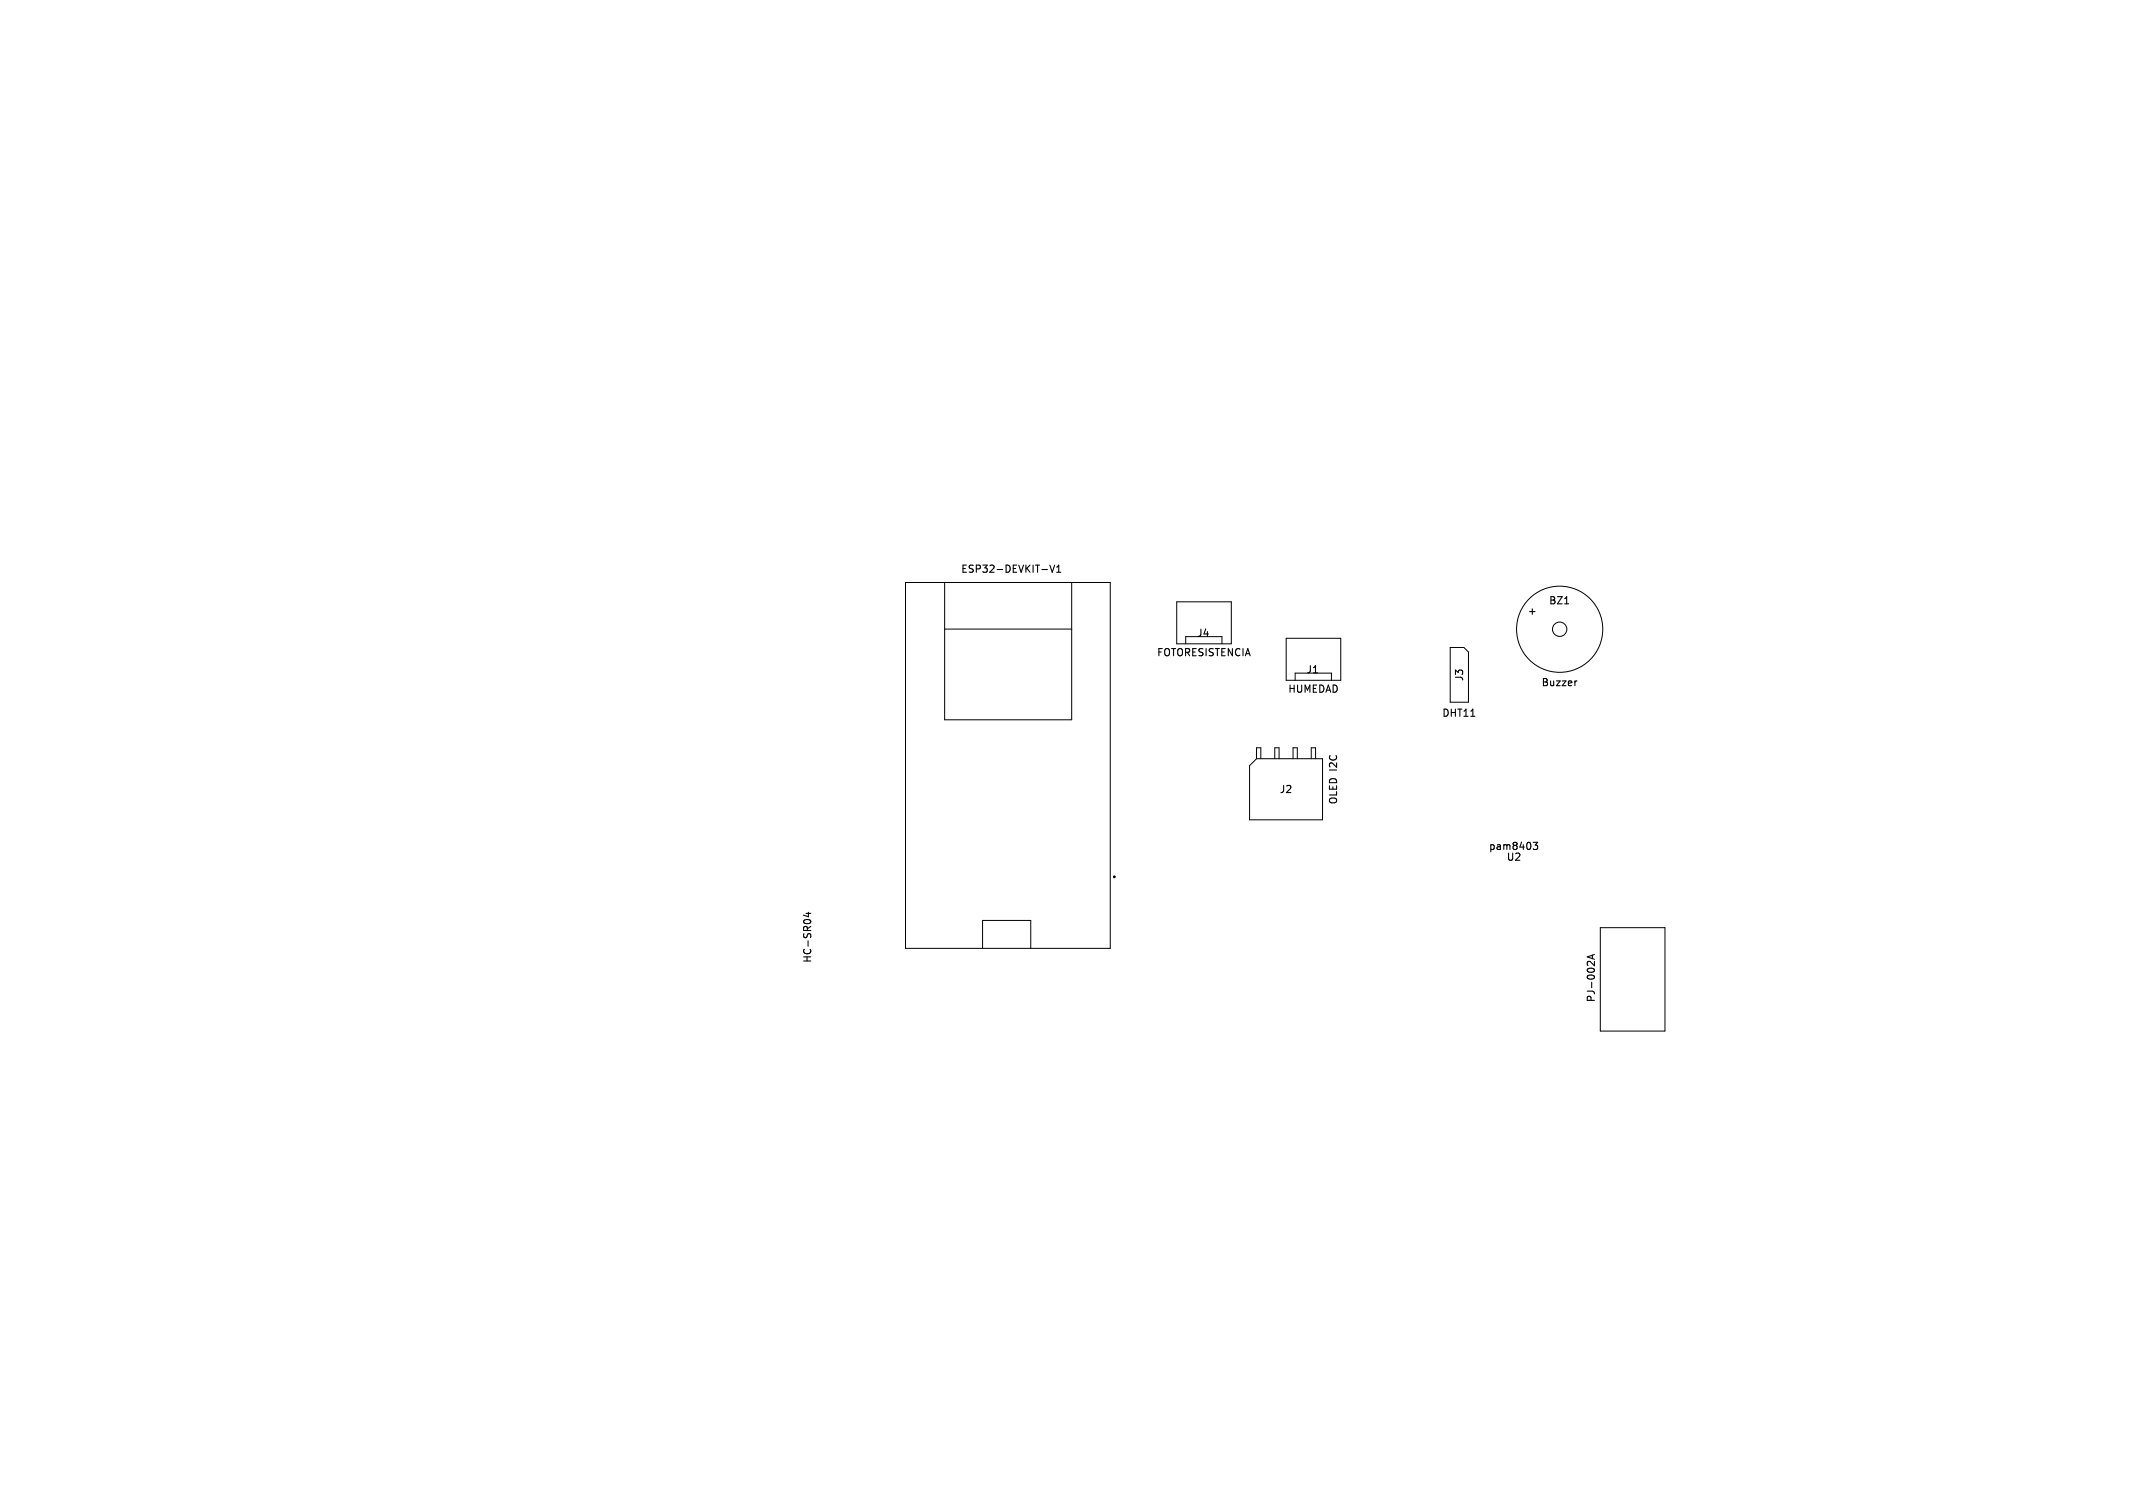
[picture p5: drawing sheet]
<svg xmlns="http://www.w3.org/2000/svg" width="297mm" height="210mm" viewBox="0 0 297 210" stroke-linecap="round" stroke-linejoin="round" font-family="sans-serif">
<path d="M146.2 78.7l.3 1 .3-1M147.1 79.7h.6M147.1 79l.3-.3v1M213.5 117.3h.6l-.3 .4 .3 .1v.3l-.2 .2h-.3M112.2 127.2h.7M112.6 127.1v.6l-.8-.3M221.7 133v.5M222 132.9l-1 .4 1 .3" fill="none" stroke="#000" stroke-width=".15"/>
<g fill="none" stroke="#000" stroke-width=".14">
<path d="M126.1 81.1h28.5v51h-28.5zM131.5 81.1v19.1h17.7v-19.1M131.5 87.6h17.7M163.9 83.8h7.5v5.9h-7.5zM165.1 89.7v-1h5.1v1M179.1 88.9h7.6v5.8h-7.6zM180.3 94.7v-1h5.1v1M201.9 90.2h1.9l.7 .6v7h-2.6zM175 105.7h9.1v8.5h-10.1v-7.6zM175 105.7v-1.6h.6v1.6M177.5 105.7v-1.6h.6v1.6M180 105.7v-1.6h.6v1.6"/>
<path d="M182.6 105.7v-1.6h.6v1.6M136.8 132.1v-3.9h6.7v3.9M222.8 129.2h9v14.4h-9z"/>
<circle cx="217.2" cy="87.6" r="6"/>
<circle cx="217.2" cy="87.6" r="1"/>
</g>
<circle cx="155.2" cy="122.1" r=".1" fill="none" stroke="#000" stroke-width=".2"/>
<g font-size="1.4">
<text x="133.8" y="79.9">ESP32-DEVKIT-V1</text>
<text x="166.6" y="88.8">J4</text>
<text x="212.7" y="85.8">+</text>
<text x="215.6" y="84.3">BZ1</text>
<text x="161" y="91.5">FOTORESISTENCIA</text>
<text x="181.8" y="93.9">J1</text>
<text x="203.9" y="94.9" transform="rotate(-90 203.9 94.9)">J3</text>
<text x="214.6" y="95.7">Buzzer</text>
<text x="179.3" y="96.6">HUMEDAD</text>
<text x="200.8" y="100">DHT11</text>
<text x="178.1" y="110.6">J2</text>
<text x="186.3" y="112.1" transform="rotate(-90 186.3 112.1)">OLED I2C</text>
<text x="207.3" y="118.5">pam8403</text>
<text x="209.7" y="120">U2</text>
<text x="113.1" y="134.2" transform="rotate(-90 113.1 134.2)">HC-SR04</text>
<text x="222.2" y="139.6" transform="rotate(-90 222.2 139.6)">PJ-002A</text>
</g>
</svg>
